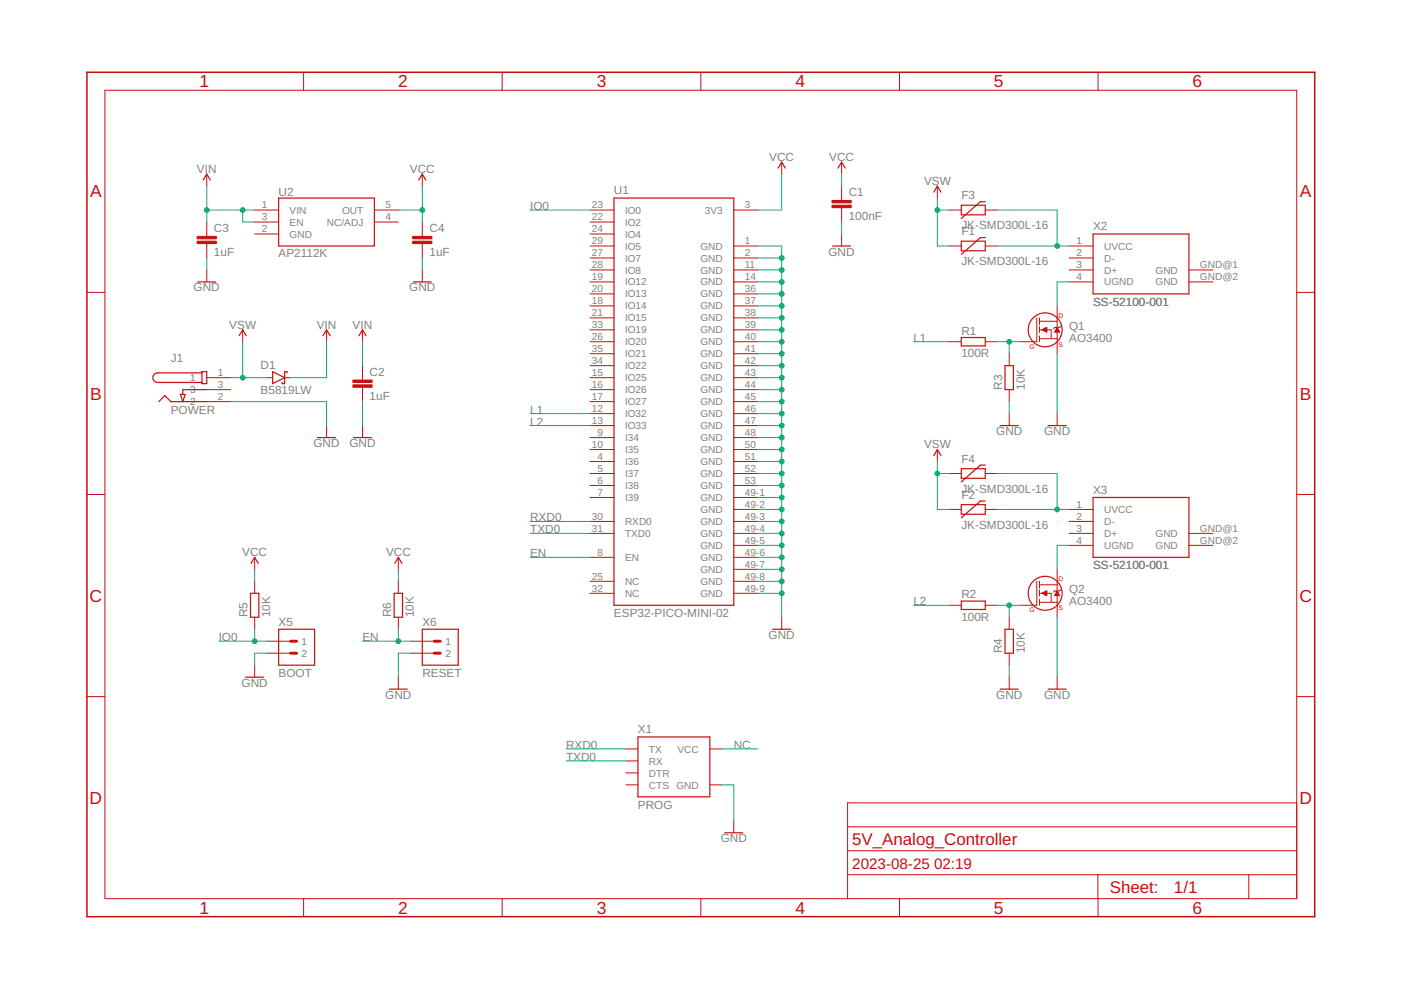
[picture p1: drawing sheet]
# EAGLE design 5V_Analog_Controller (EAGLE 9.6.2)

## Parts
C1  100nF  CAPC0603  [C0603]
C2  1uF  CAPC0603  [C0603]
C3  1uF  CAPC0603  [C0603]
C4  1uF  CAPC0603  [C0603]
D1  B5819LW  DIODE-SCHOTTKYSOD-123  [SOD-123]
F1  JK-SMD300L-16  PTCJK-SMD300  [JK-SMD300]
F2  JK-SMD300L-16  PTCJK-SMD300  [JK-SMD300]
F3  JK-SMD300L-16  PTCJK-SMD300  [JK-SMD300]
F4  JK-SMD300L-16  PTCJK-SMD300  [JK-SMD300]
J1  POWER  XKB-DC-005-5A-2.0  [XKB-DC-005-5A-2.0]
Q1  AO3400  MOSFET-NCHSOT23-3  [SOT23-3]
Q2  AO3400  MOSFET-NCHSOT23-3  [SOT23-3]
R1  100R  RESISTOR0603  [R0603]
R2  100R  RESISTOR0603  [R0603]
R3  10K  RESISTOR0603  [R0603]
R4  10K  RESISTOR0603  [R0603]
R5  10K  RESISTOR0603  [R0603]
R6  10K  RESISTOR0603  [R0603]
U1  ESP32-PICO-MINI-02  [ESP32-PICO-MINI-02]
U2  AP2112K  REGULATOR-AP2112KK-SOT23-5  [SOT23-5]
X1  PROG  HEADER-FTDI232  [FTDI232-1X06]
X2  SS-52100-001  USB-ASS-52100-001  [USB-A-SS-52100-001]
X3  SS-52100-001  USB-ASS-52100-001  [USB-A-SS-52100-001]
X5  BOOT  HEADER-1X02-2.54  [1X02-2.54]
X6  RESET  HEADER-1X02-2.54  [1X02-2.54]

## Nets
EN: R6.1 U1.8(EN) X6.1
GND: C1.2 C2.2 C3.2 C4.2 J1.2 Q1.2(S) Q2.2(S) R3.1 R4.1 U1.1(GND) U1.2(GND) U1.11(GND) U1.14(GND) U1.36(GND) U1.37(GND) U1.38(GND) U1.39(GND) U1.40(GND) U1.41(GND) U1.42(GND) U1.43(GND) U1.44(GND) U1.45(GND) U1.46(GND) U1.47(GND) U1.48(GND) U1.49-1(GND) U1.49-2(GND) U1.49-3(GND) U1.49-4(GND) U1.49-5(GND) U1.49-6(GND) U1.49-7(GND) U1.49-8(GND) U1.49-9(GND) U1.50(GND) U1.51(GND) U1.52(GND) U1.53(GND) X1.GND X5.2 X6.2
IO0: R5.1 U1.23(IO0) X5.1
L1: R1.1 U1.12(IO32)
L2: R2.1 U1.13(IO33)
N$1: Q1.3(D) X2.4(UGND)
N$2: Q2.3(D) X3.4(UGND)
N$3: Q2.1(G) R2.2 R4.2
N$4: Q1.1(G) R1.2 R3.2
N$5: F1.B F3.B X2.1(UVCC)
N$6: F2.B F4.B X3.1(UVCC)
NC: X1.VCC
RXD0: U1.30(RXD0) X1.TX
TXD0: U1.31(TXD0) X1.RX
VCC: C1.1 C4.1 R5.2 R6.2 U1.3(3V3) U2.5(OUT)
VIN: C2.1 C3.1 D1.C U2.1(VIN) U2.3(EN)
VSW: D1.A F1.A F2.A F3.A F4.A J1.1
Unconnected: J1.3 U1.4(I36) U1.5(I37) U1.6(I38) U1.7(I39) U1.9(I34) U1.10(I35) U1.15(IO25) U1.16(IO26) U1.17(IO27) U1.18(IO14) U1.19(IO12) U1.20(IO13) U1.21(IO15) U1.22(IO2) U1.24(IO4) U1.25(NC) U1.26(IO20) U1.27(IO7) U1.28(IO8) U1.29(IO5) U1.32(NC) U1.33(IO19) U1.34(IO22) U1.35(IO21) U2.4(NC/ADJ) X1.CTS X1.DTR X2.2(D-) X2.3(D+) X2.GND@1(GND) X2.GND@2(GND) X3.2(D-) X3.3(D+) X3.GND@1(GND) X3.GND@2(GND)

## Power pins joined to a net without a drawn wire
GND: U2.2(GND)
